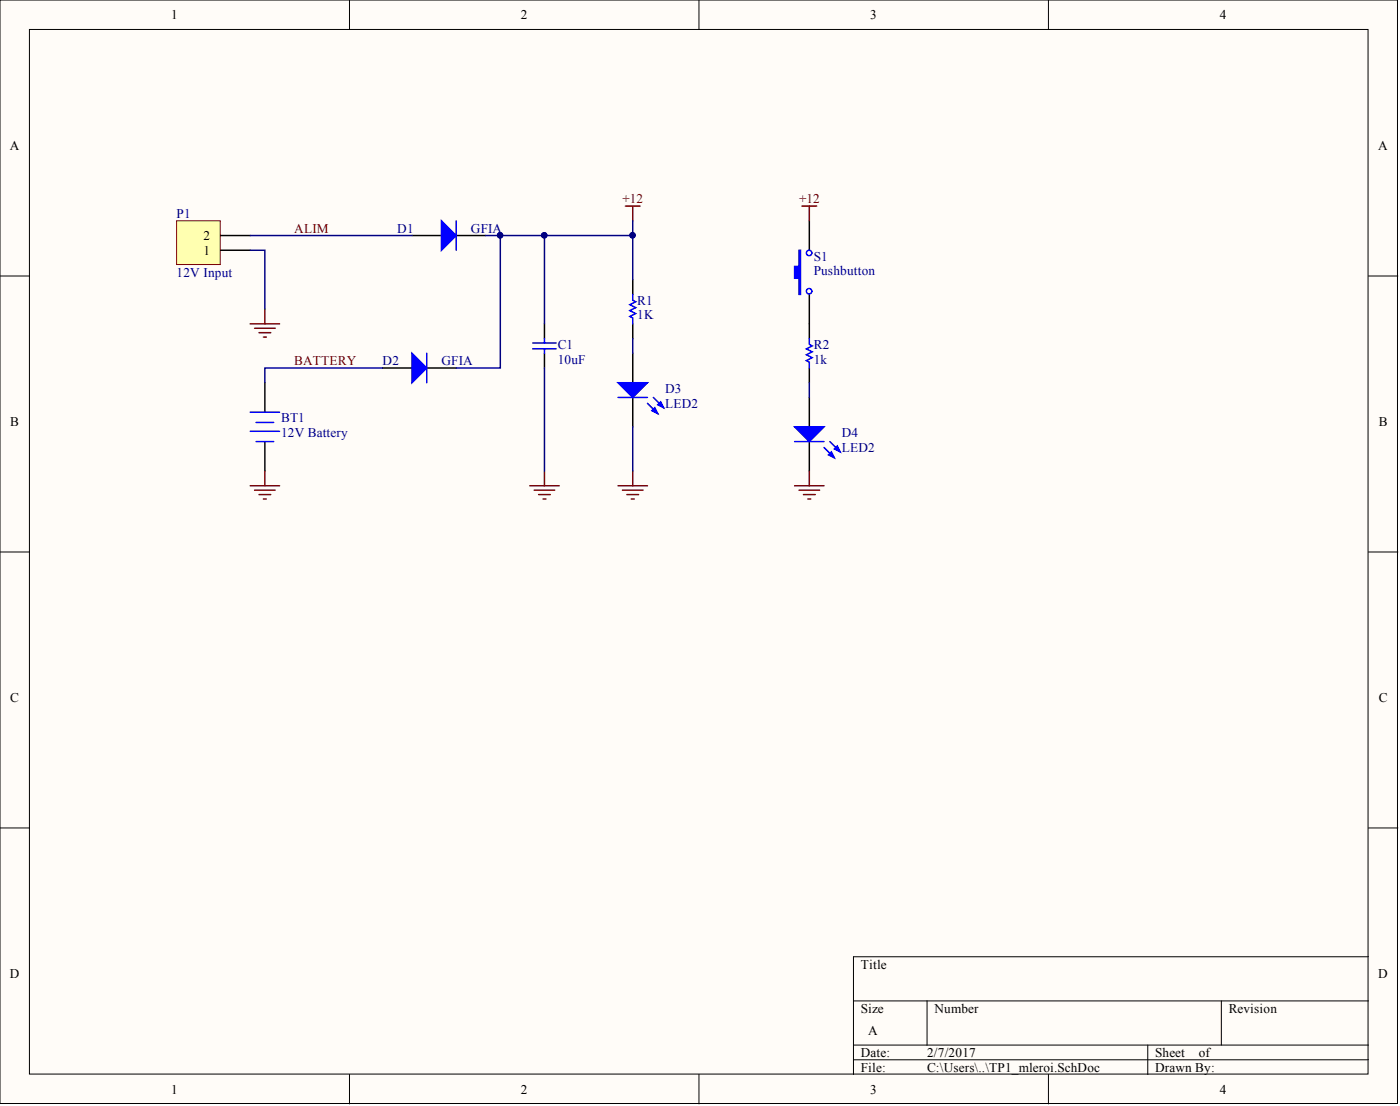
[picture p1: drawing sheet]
<svg xmlns="http://www.w3.org/2000/svg" width="241mm" height="190mm" viewBox="0 0 241 190" stroke-linecap="round" stroke-linejoin="round" font-family="sans-serif">
<g fill="#fffcf8" stroke="#000" stroke-width=".17">
<path d="M0 0h240.9v190.1h-240.9z"/>
<path d="M5.1 5.1h230.7v179.9h-230.7z"/>
</g>
<g fill="none" stroke="#000" stroke-width=".17">
<path d="M60.2 0v5.1M120.5 0v5.1M180.7 0v5.1M0 47.5h5.1M235.9 47.5h5M0 95.1h5.1M235.9 95.1h5M0 142.6h5.1M235.9 142.6h5M147.1 172.4h88.8M159.8 172.4v7.6M210.5 172.4v7.6"/>
<path d="M235.9 164.8h-88.8v20.3M60.2 185.1v5M120.5 185.1v5M147.1 180h88.8M147.1 182.5h88.8M180.7 185.1v5M197.8 180v5.1"/>
</g>
<g fill="none" stroke="#000" stroke-width=".25">
<path d="M139.5 38v5.1M71 40.6h5.1M78.6 40.6h5.1M93.8 55.8v2.5M109.1 48.2v2.5M109.1 55.8v2.5M139.5 50.7v7.6M45.7 65.9v5.1M45.7 76.1v5M65.9 63.4h5.1M73.6 63.4h5M93.8 60.9v2.5"/>
<path d="M109.1 60.9v5M109.1 68.5v5M139.5 63.4v2.5M139.5 68.5v5M139.5 76.1v5"/>
</g>
<g fill="none" stroke="#00f" stroke-width=".25">
<path d="M78.6 38v5.1M91.8 59.1h4.1M93.8 58.3v.8M109.1 50.7v1l.5 .3-1 .5 1 .5-1 .5 1 .5-1 .5 .5 .3v1M139.5 58.3v1l.5 .3-1 .5 1 .5-1 .5 1 .5-1 .5 .5 .3v1M43.1 74.3h5.1M43.1 71h5.1M44.1 72.8h3.1M44.1 76.1h3.1M73.6 60.9v5M91.8 60.1h4.1M93.8 60.1v.8"/>
<path d="M106.5 68.5h5.1M111.6 69.5l1.8 1.7M112.6 68.5l1.8 1.7M137 76.1h5M142 77.1l1.8 1.8M143 76.1l1.8 1.7"/>
<circle cx="139.5" cy="50.2" r=".47"/>
<circle cx="139.5" cy="43.6" r=".47"/>
</g>
<g fill="#00f" stroke="#00f" stroke-width=".25">
<path d="M76.1 38l2.5 2.6-2.5 2.5z"/>
<path d="M71 60.9l2.6 2.5-2.6 2.5z"/>
<path d="M137 73.5h5l-2.5 2.6z"/>
<path d="M142.8 78.3l.5-.5 .5 1.1z"/>
<path d="M143.8 77.3l.5-.5 .5 1z"/>
<path d="M106.5 65.9h5.1l-2.5 2.6z"/>
<path d="M112.4 70.7l.5-.5 .5 1z"/>
<path d="M113.4 69.7l.5-.5 .5 1z"/>
<path d="M137.7 43.1h.3v7.6h-.3v-2.8h-.7v-2h.7z" fill-rule="evenodd"/>
</g>
<path d="M30.4 38h7.6v7.6h-7.6z" fill="#ffffb0" stroke="#800000" stroke-width=".17"/>
<path d="M38 43.1h5.1M38 40.6h5.1" fill="none" stroke="#000" stroke-width=".25"/>
<g fill="none" stroke="#800000" stroke-width=".25">
<path d="M107.8 35.5h2.5M109.1 35.5v2.5M138.2 35.5h2.6M139.5 35.5v2.5M43.1 55.8h5.1M43.9 56.5h3.5M44.6 57.3h2.1M45.4 58.1h.5M45.7 53.2v2.6M43.1 83.7h5.1M43.9 84.4h3.5M44.6 85.2h2.1"/>
<path d="M45.4 85.9h.5M45.7 81.1v2.6M91.3 83.7h5.1M92.1 84.4h3.5M92.8 85.2h2.1M93.6 85.9h.5M93.8 81.1v2.6M106.5 83.7h5.1M107.3 84.4h3.5M108 85.2h2.1M108.8 85.9h.5M109.1 81.1v2.6"/>
<path d="M137 83.7h5M137.7 84.4h3.6M138.5 85.2h2M139.2 85.9h.5M139.5 81.1v2.6"/>
</g>
<path d="M109.1 38v2.6M43.1 43.1h2.6v10.1M43.1 40.6h27.9M83.7 40.6h25.4v7.6M86.2 40.6v22.8h-7.6M93.8 40.6v15.2M109.1 58.3v2.6M65.9 63.4h-20.2v2.5M93.8 63.4v17.7M109.1 73.5v7.6M139.5 65.9v2.6" fill="none" stroke="#000080" stroke-width=".25"/>
<g fill="#000080" stroke="#000080" stroke-width=".17">
<circle cx="93.8" cy="40.5" r=".47"/>
<circle cx="109" cy="40.5" r=".47"/>
<circle cx="86.2" cy="40.5" r=".47"/>
</g>
<g font-size="2.3">
<text x="29.5" y="3.3">1</text>
<text x="89.8" y="3.3">2</text>
<text x="150" y="3.3">3</text>
<text x="210.3" y="3.3">4</text>
<text x="1.7" y="25.8">A</text>
<text x="237.6" y="25.8">A</text>
<text x="35.1" y="41.3">2</text>
<text x="35.1" y="43.9">1</text>
<text x="1.8" y="73.4">B</text>
<text x="237.6" y="73.4">B</text>
<text x="1.8" y="120.9">C</text>
<text x="237.6" y="120.9">C</text>
<text x="148.4" y="166.8">Title</text>
<text x="1.7" y="168.4">D</text>
<text x="237.6" y="168.4">D</text>
<text x="148.4" y="174.4">Size</text>
<text x="149.6" y="178.2">A</text>
<text x="161.1" y="174.4">Number</text>
<text x="211.8" y="174.4">Revision</text>
<text x="148.4" y="182">Date:</text>
<text x="148.4" y="184.6">File:</text>
<text x="159.8" y="182">2/7/2017</text>
<text x="159.8" y="184.6">C:\Users\..\TP1_mleroi.SchDoc</text>
<text x="199.1" y="182">Sheet</text>
<text x="199.1" y="184.6">Drawn By:</text>
<text x="206.6" y="182">of</text>
<text x="29.5" y="188.4">1</text>
<text x="89.8" y="188.4">2</text>
<text x="150" y="188.4">3</text>
<text x="210.3" y="188.4">4</text>
</g>
<g font-size="2.3" fill="#800000">
<text x="107.3" y="35">+12</text>
<text x="137.7" y="35">+12</text>
<text x="50.7" y="40.1">ALIM</text>
<text x="50.7" y="62.9">BATTERY</text>
</g>
<g font-size="2.3" fill="#000080">
<text x="30.4" y="37.5">P1</text>
<text x="68.5" y="40.1">D1</text>
<text x="81.2" y="40.1">GFIA</text>
<text x="30.4" y="47.7">12V Input</text>
<text x="140.3" y="44.9">S1</text>
<text x="140.3" y="47.4">Pushbutton</text>
<text x="109.8" y="52.5">R1</text>
<text x="109.8" y="55">1K</text>
<text x="65.9" y="62.9">D2</text>
<text x="76.1" y="62.9">GFIA</text>
<text x="96.1" y="60.1">C1</text>
<text x="96.1" y="62.6">10uF</text>
<text x="140.3" y="60.1">R2</text>
<text x="140.3" y="62.6">1k</text>
<text x="114.6" y="67.7">D3</text>
<text x="114.6" y="70.2">LED2</text>
<text x="48.4" y="72.8">BT1</text>
<text x="48.4" y="75.3">12V Battery</text>
<text x="145.1" y="75.3">D4</text>
<text x="145.1" y="77.8">LED2</text>
</g>
</svg>
